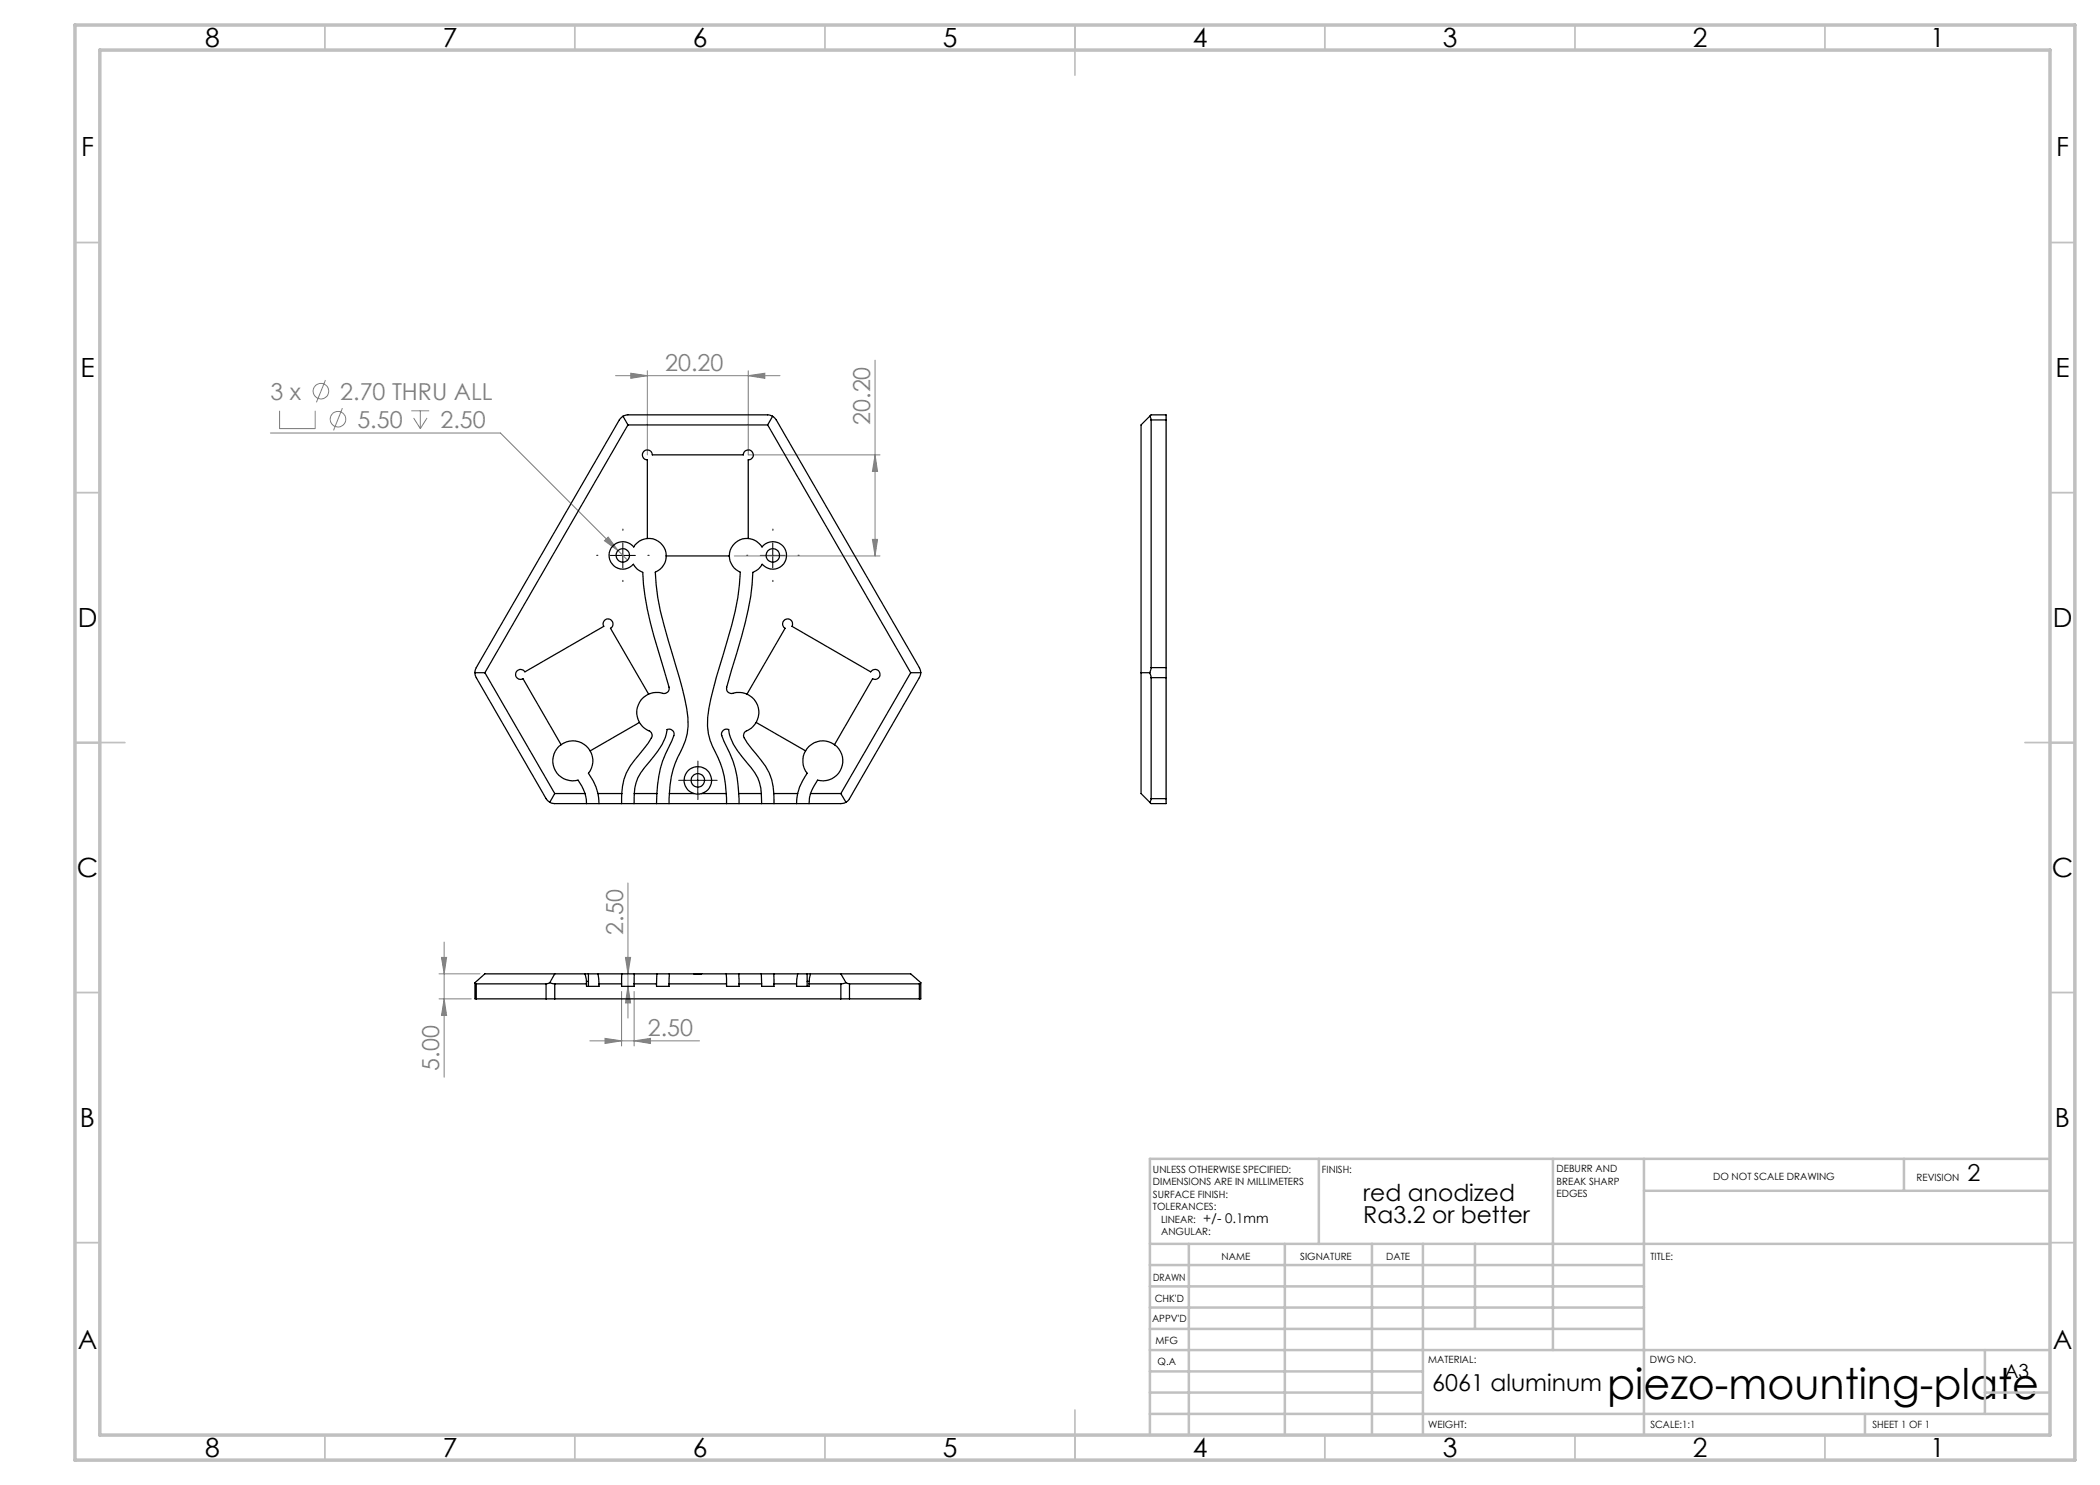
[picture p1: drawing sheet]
<svg xmlns="http://www.w3.org/2000/svg" width="420mm" height="297mm" viewBox="0 0 420 297" stroke-linecap="round" stroke-linejoin="round" font-family="sans-serif">
<g fill="none" stroke="#808080" stroke-width=".2">
<path d="M65.1 76l-1.8 4.5M123.1 75.1h32.9M126.2 74.6l3.3 .5-3.3 .6zM129.5 74.2v16.8M149.6 75.1l3.4-.5v1.1zM149.6 74.2v16.8h26.4M175 72v39.2M54.1 86.6h46l25.4 25.4M55.9 82.2v3.5h7.1v-3.5M68.5 81.6l-1.8 4.5M82.3 82.2h3.5M82.7 83.6l1.4 2.1"/>
<path d="M84.1 82.2v3.5M85.4 83.6l-1.3 2.1M175 91l.5 3.3h-1zM120.9 108.2l.7-.8 2 2.7zM146.9 111.2h29.1M174.5 107.9h1l-.5 3.3zM125.6 176.6v27M87.8 199.8h6.5M87.8 194.8h8.2M88.3 191.5h1l-.5 3.3zM88.8 199.8l.5 3.3h-1zM88.8 188.4v27"/>
<path d="M124.3 198.3v10.9M125.1 191.5h1l-.5 3.3zM125.6 197.3l.5 3.3h-1zM126.8 198.3v10.9M118 208.2h21.9M121 207.7l3.3 .5-3.3 .5zM126.8 208.2l3.3-.5v1z"/>
<circle cx="64.2" cy="78.2" r="1.55"/>
<circle cx="67.6" cy="83.8" r="1.55"/>
</g>
<path d="M119.6 111.1h-.3M124.6 106.1v-.3M124.6 116.1v.2M129.6 111.1h.2M149.6 111.1h-.3M154.6 106.1v-.3M154.6 116.1v.2M159.6 111.1h.2M137.1 156.1h-1.4M139.6 153.6v-1.4M139.6 158.6v1.3M142.1 156.1h1.3" fill="none" stroke="#000" stroke-width=".2" stroke-dasharray="15.2 1.3 1.3 1.3"/>
<path d="M122.1 111.1h5M124.6 108.6v5M152 111.1h5.1M154.6 108.6v5M137.1 156.1h5M139.6 153.6v5" fill="none" stroke="#000" stroke-width=".2"/>
<g fill="none" stroke="#c0c0c0" stroke-width=".35">
<path d="M65 5v5M115 5v5M165 5v5M215 5v10M265 5v5M315 5v5M365 5v5M15 48.5h5M410 48.5h5M15 98.5h5M410 98.5h5M15 148.5h10"/>
<path d="M405 148.5h10M15 198.5h5M410 198.5h5M15 248.5h5M410 248.5h5M65 287v5M115 287v5M165 287v5M215 282v10M265 287v5M315 287v5M365 287v5"/>
</g>
<g fill="none" stroke="#c0c0c0" stroke-width=".5">
<path d="M263.8 231.8v17M310.6 231.8v38.2M328.8 231.8v55.2M328.8 238.2h81.2M380.8 231.8v6.4M410 231.8h-180v55.2M230 248.8h180M230 257.3h98.8M230 253h98.8M237.8 248.8v38.2M257 248.8v38.2M274.4 248.8v38.2"/>
<path d="M284.6 248.8v38.2M295 248.8v17M230 265.8h98.8M230 261.5h98.8M230 278.5h54.6M230 274.3h54.6M230 270h180M397 278.5h13M397 270v12.8M230 282.8h180M373 282.8v4.2"/>
</g>
<path d="M15 5h400v287h-400zM20 10h390v277h-390z" fill="none" stroke="#c0c0c0" stroke-width=".7"/>
<g fill="#808080">
<path d="M121.6 107.4l-.7 .8 2.7 1.9zM121 207.7l3.3 .5-3.3 .5zM126.8 208.2l3.3-.5v1z"/>
<path d="M149.6 75.1l3.4-.5v1.1zM126.2 74.6l3.3 .5-3.3 .6z"/>
<path d="M88.8 199.8l.5 3.3h-1zM88.3 191.5h1l-.5 3.3zM125.6 197.3l.5 3.3h-1zM125.1 191.5h1l-.5 3.3z"/>
<path d="M174.5 107.9h1l-.5 3.3zM175 91l.5 3.3h-1z"/>
</g>
<g fill="none" stroke="#000" stroke-width=".25">
<path d="M124.6 83.3l-.7 .7-28.6 49.5-.3 1M124.6 83.3l1-.3h27.9l1 .3M124.6 83.3l1 1.7M125.6 85l-28.6 49.5M125.6 85h27.9M153.5 85l28.6 49.5M154.5 83.3l.8 .7 28.6 49.5 .2 1M154.5 83.3l-1 1.7M229.9 83.3l.3 .7M229.9 83.3l.3-.3h3v1M229.9 83.3l-1.7 1.7v73.7l1.7 1.7M230.2 84v49.5"/>
<path d="M230.2 84h3M233.2 84v49.5M129.5 107.7v-15.7a.99 .99 0 0 1-1-1 .99 .99 0 0 1 1-1 .99 .99 0 0 1 1 1h18.2a.99 .99 0 0 1 1-1 .99 .99 0 0 1 .9 1 .99 .99 0 0 1-1 1v15.7M129.5 107.7a3.5 3.5 0 0 0-2.7 1.7 2.76 2.76 0 0 0-4.1-.4 2.76 2.76 0 0 0 0 4.1 2.76 2.76 0 0 0 4-.2 3.3 3.3 0 0 0 1.9 1.6 60.4 60.4 0 0 0 3.2 16.2l2 6.7a1.07 1.07 0 0 1-.4 1.2 1.07 1.07 0 0 1-1.2 0l-1.5-.1-1 .3M129.5 107.7a3.5 3.5 0 0 1 3.7 3.5M133.2 111.2a3.6 3.6 0 0 1-2.1 3.2 59.6 59.6 0 0 0 3.4 16.5l1.4 4.6a38.5 38.5 0 0 1 1.7 9.7 13.6 13.6 0 0 1-2.1 6.3 17.6 17.6 0 0 0-1.6 7.2M133.2 111.2h12.7M145.9 111.2a3.6 3.6 0 0 0 2.2 3.2 48.4 48.4 0 0 1-2.6 13.6l-2.2 7.5a38.5 38.5 0 0 0-1.8 9.7 13.6 13.6 0 0 0 2.1 6.3 17.6 17.6 0 0 1 1.6 7.2M149.6 107.7a3.6 3.6 0 0 1 2.8 1.7 2.75 2.75 0 0 1 4-.3 2.75 2.75 0 0 1 .1 4 2.75 2.75 0 0 1-4.1-.2 3.3 3.3 0 0 1-1.8 1.6 62.1 62.1 0 0 1-3.3 16.2l-2 6.7a1.04 1.04 0 0 0 .4 1.2 1.04 1.04 0 0 0 1.2 0l1.5-.1 1 .3M149.6 107.7a3.5 3.5 0 0 0-3.7 3.5M95 134.5l.3 1 13.9 24.2 .8 .7M95 134.5h2"/>
<path d="M97 134.5l13.9 24.2M129.7 138.8l-7.6-13.1a.99 .99 0 0 0 .4-1.4 .99 .99 0 0 0-1.4-.4 .99 .99 0 0 0-.3 1.4l-15.8 9.1a1 1 0 0 0-1.4-.4 1 1 0 0 0-.4 1.4 1 1 0 0 0 1.4 .3l7.6 13.2M129.7 138.8a4.1 4.1 0 0 0-1.8 5.7M149.4 138.8l7.6-13.1a1 1 0 0 1-.4-1.4 1 1 0 0 1 1.4-.4 1 1 0 0 1 .4 1.4l15.7 9.1a1 1 0 0 1 1.4-.4 1 1 0 0 1 .4 1.4 1 1 0 0 1-1.4 .3l-7.6 13.2M149.4 138.8a4 4 0 0 1 1.8 5.7M182.1 134.5l-13.9 24.2M182.1 134.5h2M184.1 134.5l-.2 1-14 24.2-.7 .7M228.2 134.5h1.7M229.9 134.5l.3 1M230.2 133.5l-.3 1M230.2 133.5h3"/>
<path d="M230.2 135.5h3M230.2 135.5v24.2M233.2 133.5v2M233.2 135.5v24.2M110.9 158.7h6.1M110.9 158.7l-.9 1.7M112.2 148.9a4 4 0 0 0-1.2 5 4 4 0 0 0 4.6 2.1l.7 1.2 .7 1.5M112.2 148.9a4 4 0 0 1 5.8 1.3M117 158.7l.3 2M118 150.2a3.9 3.9 0 0 1-.3 4.5 11.2 11.2 0 0 1 1.9 4M119.6 158.7l.2 2M119.6 158.7h4.8"/>
<path d="M124.4 158.7l-.1 2M126.9 158.7a8.9 8.9 0 0 1 2.9-6.3 15.7 15.7 0 0 0 3.5-5.7l.1-.8a1 1 0 0 1 1.1 .2 1 1 0 0 1 .3 1l-.5 1.1a21.6 21.6 0 0 0-2.9 10.5M126.9 158.7l-.1 2M126.9 158.7h4.5M127.9 144.5a5.2 5.2 0 0 0 2.2 1.9l.3 .8a6 6 0 0 1-1.6 2.5 26.9 26.9 0 0 0-3.5 4.9l-.5 1.3-.4 2.8M127.9 144.5l-9.9 5.7M131.4 158.7l-.1 2M133.9 158.7l-.1 2M133.9 158.7h4.9M138.8 158.7a2.74 2.74 0 0 1-1.5-4.2 2.74 2.74 0 0 1 4.5 0 2.74 2.74 0 0 1-1.5 4.2M138.8 158.7l.5 .1 1-.1M140.3 158.7h4.9"/>
<path d="M145.2 158.7l.1 2M147.7 158.7l.1 2M147.7 158.7a21.6 21.6 0 0 0-2.9-10.5l-.4-1.1a1.01 1.01 0 0 1 .2-1 1.01 1.01 0 0 1 1.1-.2 9.5 9.5 0 0 0 2.7 5.4l.9 1.1a8.9 8.9 0 0 1 3 6.3M147.7 158.7h4.6M151.2 144.5a4.8 4.8 0 0 1-2.2 1.9l-.3 .8a6 6 0 0 0 1.6 2.5 26.9 26.9 0 0 1 3.5 4.9l.5 1.3 .5 2.8M151.2 144.5l9.9 5.7M152.3 158.7v2M154.8 158.7v2M154.8 158.7h4.7M159.5 158.7l-.2 2M161.1 150.2a4 4 0 0 0 .3 4.5 13.1 13.1 0 0 0-1.9 4M162.1 158.7l-.3 2"/>
<path d="M162.1 158.7h6.1M166.9 148.9a4 4 0 0 1 1.3 5 4 4 0 0 1-4.7 2.1l-1.4 2.7M166.9 148.9a3.9 3.9 0 0 0-5.8 1.3M168.2 158.7l1 1.7M230.2 159.7l-.3 .7M230.2 159.7h3M233.2 159.7v1h-3l-.3-.3M110 160.4l.9 .3h57.3l1-.3M95 196.5l.2 .3M95 196.5v3.3h.2M95.2 196.8h14M95.2 199.8h14"/>
<path d="M95.2 196.8v3M109.2 199.8h1.7M109.2 196.8v3M110 196.5l.9 .3M110 196.5l-.8 .3M110.9 196.8h6.4M110.9 199.8h57.3M110.9 196.8v3M110.9 194.8l-.9 1.7M117 194.8l.3 2M117.3 196.3h.4M117.3 196.8v.5h2.5v-.5"/>
<path d="M117.7 194.8h-20.7l-2 1.7M119.6 194.8h-1.9v2.5M119.6 194.8l.2 2M119.6 194.8h4.8M119.8 196.8h4.5M124.3 196.8v.5h2.5v-.5M124.4 194.8l-.1 2M124.4 194.8h2.4M126.8 196.8h4.5M131.3 196.8v.5h2.5v-.5M131.4 194.8h-4.5l-.1 2M131.4 194.8l-.1 2"/>
<path d="M131.4 194.8h2.4M133.8 196.8h11.5M138.8 194.8h-4.9l-.1 2M138.8 194.8l.5 .1 1-.1M138.8 194.8h1.5M140.3 194.8h4.9l.1 2M145.3 194.8h2.4M145.3 196.8v.5h2.5v-.5M147.7 194.8h4.6v2M147.7 194.8l.1 2M147.8 196.8h4.5M152.3 194.8h2.5"/>
<path d="M152.3 196.8v.5h2.5v-.5M154.8 194.8v2M154.8 194.8h4.7M154.8 196.8h4.5M159.3 196.8v.5h2.5v-.5M159.5 194.8l-.2 2M159.5 194.8h1.9M161.4 194.8v2.5M161.4 196.3h.5M161.5 194.8h20.6l2 1.7M161.8 196.8h6.4M162.1 194.8l-.3 2"/>
<path d="M168.2 199.8h1.7M168.2 196.8v3M168.2 194.8l1 1.7M169.2 196.5l-1 .3M169.2 196.5l.7 .3M169.9 196.8h14M169.9 199.8h14M169.9 196.8v3M183.9 196.8v3M184.1 196.5l-.2 .3M184.1 196.5v3.3h-.2"/>
<circle cx="124.6" cy="111.1" r="1.36"/>
<circle cx="154.6" cy="111.1" r="1.35"/>
<circle cx="139.6" cy="156.1" r="1.35"/>
</g>
<text font-size="8.5" x="321.4" y="279.7">piezo-mounting-plate</text>
<g font-size="5.3">
<text x="41" y="9.5">8</text>
<text x="88.5" y="9.5">7</text>
<text x="138.5" y="9.5">6</text>
<text x="188.5" y="9.5">5</text>
<text x="238.5" y="9.5">4</text>
<text x="288.5" y="9.5">3</text>
<text x="338.5" y="9.5">2</text>
<text x="386" y="9.5">1</text>
<text x="16.2" y="31.2">F</text>
<text x="411.2" y="31.2">F</text>
<text x="16.1" y="75.5">E</text>
<text x="411.1" y="75.5">E</text>
<text x="15.5" y="125.5">D</text>
<text x="410.5" y="125.5">D</text>
<text x="15.4" y="175.5">C</text>
<text x="410.4" y="175.5">C</text>
<text x="16" y="225.5">B</text>
<text x="411" y="225.5">B</text>
<text x="15.5" y="269.7">A</text>
<text x="410.5" y="269.7">A</text>
<text x="41" y="291.5">8</text>
<text x="88.5" y="291.5">7</text>
<text x="138.5" y="291.5">6</text>
<text x="188.5" y="291.5">5</text>
<text x="238.5" y="291.5">4</text>
<text x="288.5" y="291.5">3</text>
<text x="338.5" y="291.5">2</text>
<text x="386" y="291.5">1</text>
</g>
<g font-size="4.7" fill="#808080">
<text x="133.1" y="74.1">20.20</text>
<text x="54.1" y="79.9">3 x</text>
<text x="68.1" y="79.9">2.70 THRU ALL</text>
<text x="71.5" y="85.5">5.50</text>
<text x="88.1" y="85.5">2.50</text>
<text x="174" y="85" transform="rotate(-90 174 85)">20.20</text>
<text x="124.6" y="186.9" transform="rotate(-90 124.6 186.9)">2.50</text>
<text x="129.6" y="207.1">2.50</text>
<text x="87.8" y="214.1" transform="rotate(-90 87.8 214.1)">5.00</text>
</g>
<g font-size="4.7">
<text x="393.5" y="236.3">2</text>
<text x="272.6" y="240.1">red anodized</text>
<text x="272.6" y="244.6">Ra3.2 or better</text>
<text x="286.5" y="278.3">6061 aluminum</text>
</g>
<text font-size="3.9" x="400.9" y="275.5">A3</text>
<text font-size="2.7" x="240.6" y="244.6">+/- 0.1mm</text>
<g font-size="2">
<text x="230.6" y="234.6">UNLESS OTHERWISE SPECIFIED:</text>
<text x="230.6" y="237.1">DIMENSIONS ARE IN MILLIMETERS</text>
<text x="230.6" y="239.6">SURFACE FINISH:</text>
<text x="264.4" y="234.6">FINISH:</text>
<text x="311.3" y="234.5">DEBURR AND</text>
<text x="311.3" y="237">BREAK SHARP</text>
<text x="311.3" y="239.5">EDGES</text>
<text x="342.6" y="236">DO NOT SCALE DRAWING</text>
<text x="383.3" y="236.2">REVISION</text>
<text x="230.6" y="242.1">TOLERANCES:</text>
<text x="232.2" y="244.6">LINEAR:</text>
<text x="232.2" y="247.1">ANGULAR:</text>
<text x="244.3" y="252">NAME</text>
<text x="260" y="251.9">SIGNATURE</text>
<text x="277.2" y="251.9">DATE</text>
<text x="330.1" y="251.9">TITLE:</text>
<text x="230.6" y="256.1">DRAWN</text>
<text x="230.9" y="260.3">CHK'D</text>
<text x="230.4" y="264.4">APPV'D</text>
<text x="231.1" y="268.8">MFG</text>
<text x="231.5" y="273">Q.A</text>
<text x="285.6" y="272.5">MATERIAL:</text>
<text x="330" y="272.5">DWG NO.</text>
<text x="285.6" y="285.5">WEIGHT:</text>
<text x="330.1" y="285.6">SCALE:1:1</text>
<text x="374.5" y="285.6">SHEET 1 OF 1</text>
</g>
</svg>
